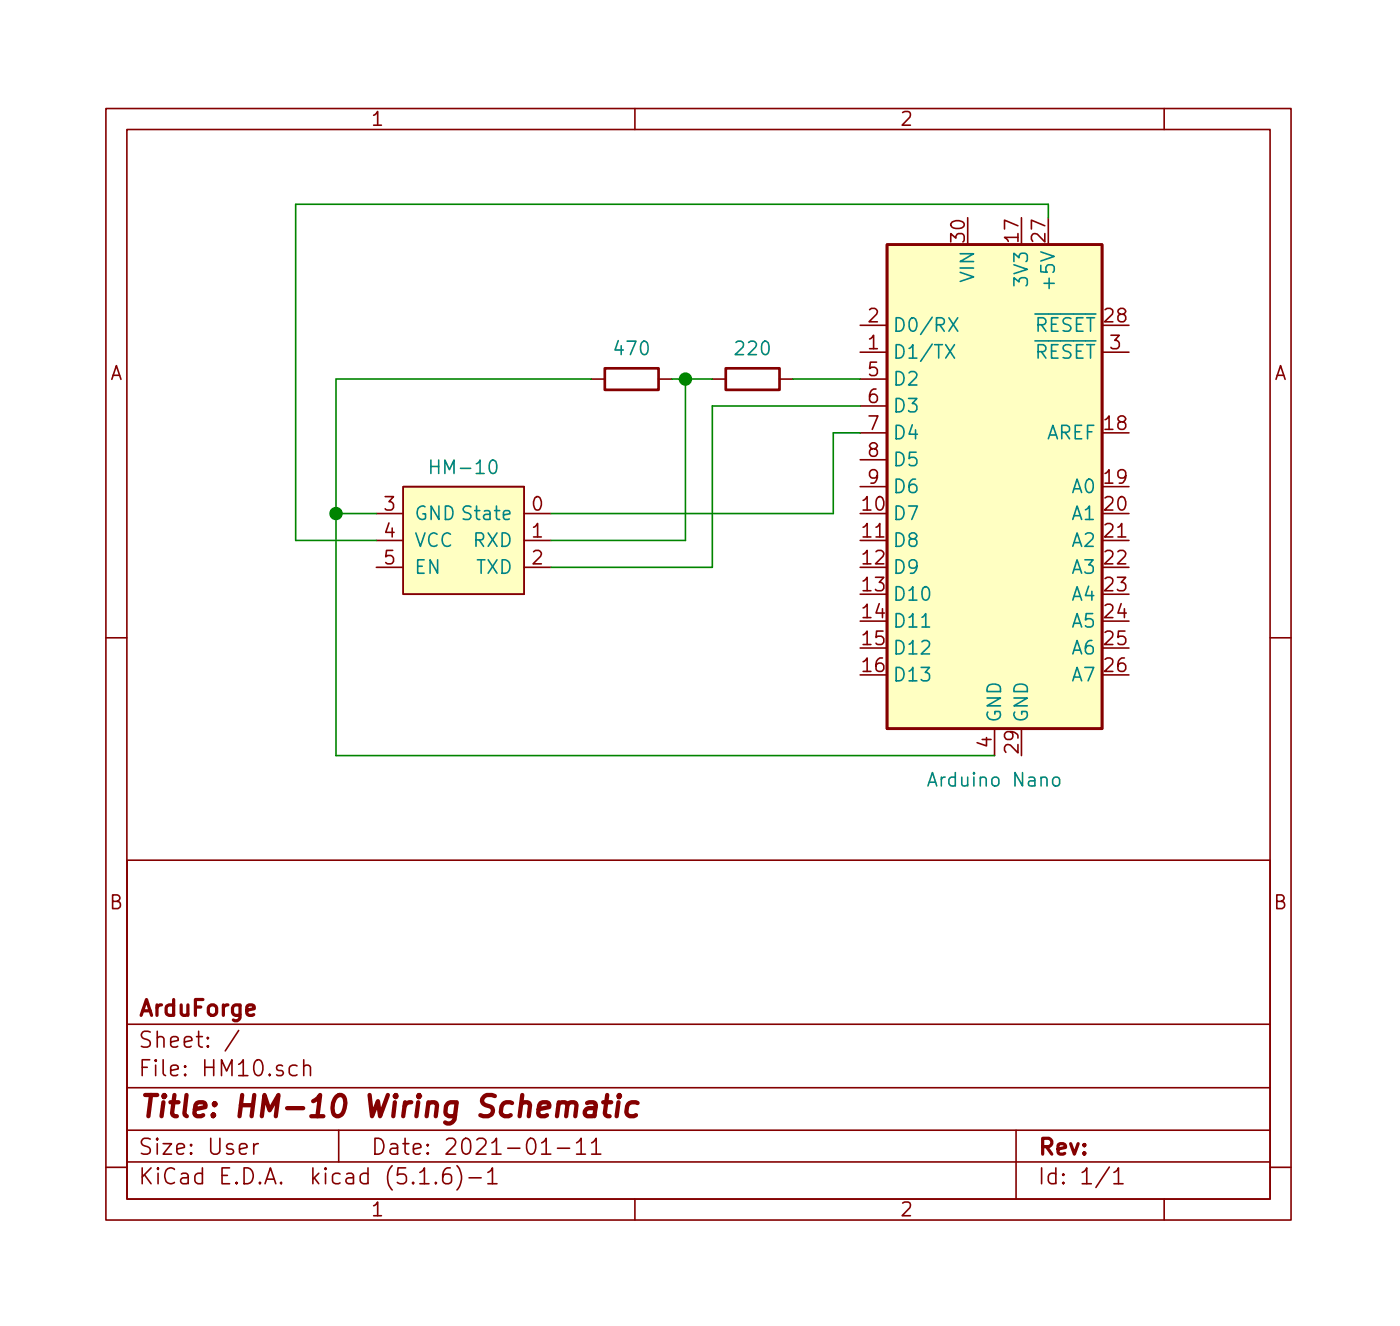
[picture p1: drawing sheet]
<svg xmlns="http://www.w3.org/2000/svg" width="132mm" height="125mm" viewBox="0 0 132 125" stroke-linecap="round" stroke-linejoin="round" font-family="sans-serif">
<g fill="none" stroke="#840000" stroke-width=".15">
<path d="M10 10.3h112v104.9h-112zM12 12.2h108v101h-108zM60 10.3v1.9M110 10.3v1.9M55.9 35.8h1.2M62.2 35.8h1.3M67.3 35.8h1.3M73.7 35.8h1.2M81.3 35.8h2.5M81.3 33.3h2.5M81.3 30.7h2.5M81.3 38.3h2.5"/>
<path d="M104.1 33.3h2.6M35.6 48.5h2.5M35.6 51h2.5M35.6 53.6h2.5M38.1 46h11.4v10.1h-11.4zM49.5 48.5h2.6M49.5 51h2.6M49.5 53.6h2.6M81.3 40.9h2.5M81.3 43.4h2.5M81.3 46h2.5M10 60.2h2"/>
<path d="M94 68.8v2.6M120 60.2h2M12 81.2h108v32h-108zM12 96.7h108M22.6 97.3l-1.3 2M10 110.3h2M12 109.7h108M12 106.7h108M12 102.7h108M24 108v1M24.4 108l-.3 .1-.1 .2M28.1 100.7a.48 .48 0 0 0-.8 .2v.4a.48 .48 0 0 0 .8 .2"/>
<path d="M28.7 100.7a.38 .38 0 0 1 .6 .1v.8M28.7 100.1v1.5M32 106.7v3M39.7 111.8h.8M41.2 111.7v.1l-.1-.1h.1v.1M42.5 110.3a.59 .59 0 0 0-.7 .6v.6l.1 .2a.49 .49 0 0 0 .7 0 .65 .65 0 0 0-.1-.8 .51 .51 0 0 0-.6 .1l-.1 .2M43.2 110.1a1.71 1.71 0 0 1 0 2.3M44.3 111.2h1.2M46.1 110.7l.3-.2 .1-.2v1.5M46.1 111.8h.9M51.2 107.9l.3-.2 .1-.2v1.5M51.2 109h.8"/>
<path d="M52.7 108.4h1.1M54.5 107.9l.4-.4v1.5M54.5 109h.8M55.9 107.9l.4-.4v1.5M55.9 109h.9M60 113.2v2M96 106.7v6.5M104.8 110.2l-1.2 2M105.3 110.7l.3-.2 .1-.2v1.5M105.3 111.8h.8M110 113.2v2M120 110.3h2"/>
</g>
<path d="M53.6 104.4a.47 .47 0 0 1 .5-.3 .47 .47 0 0 1 .4 .3l-.1 1M55.5 104.2l.2-.1 .5 .1 .1 .2-.1 1M56.3 104.6l-.2 .1h-.5a.4 .4 0 0 0-.3 .3 .4 .4 0 0 0 .2 .4h.5l.2-.1M57 104.1h.8M57.4 103.4l-.3 1.7 .1 .2 .4 .1M58.4 104.1l-.1 1.3M58.5 103.4l-.1 .1 .1 .1 .1-.1-.1-.1v.2M60.2 104.2a.68 .68 0 0 0-.9 .3l-.1 .5 .1 .3 .2 .1h.4l.2-.1" fill="none" stroke="#840000" stroke-width=".41"/>
<g fill="#ffffc2" stroke="#ffffc2" stroke-width=".09">
<path d="M38.1 46h11.4v10.1h-11.4z"/>
<path d="M83.8 23.1h20.3v45.7h-20.3z"/>
</g>
<path d="M57.1 34.8h5.1v2h-5.1zM68.6 34.8h5.1v2h-5.1zM83.8 23.1h20.3v45.7h-20.3z" fill="none" stroke="#840000" stroke-width=".25"/>
<path d="M89.4 32.6l.8 1.2M89.7 30l.8 1.3M90.2 32.6l-.8 1.2M90.5 30l-.8 1.3M99.6 73.4a.35 .35 0 0 1 .5 .2v.5a.35 .35 0 0 1-.6-.1v-.4z" fill="none" stroke="#008484" stroke-width=".15"/>
<path d="M55.9 35.8h-24.2v35.6h62.3M63.5 35.8h3.8M64.8 35.8v15.2h-12.7M74.9 35.8h6.4M81.3 38.3h-14v15.3h-15.2M99.1 20.6v-1.3h-71.2v31.7h7.7M31.7 48.5h3.9M81.3 40.9h-2.6v7.6h-26.6" fill="none" stroke="#008400" stroke-width=".15"/>
<g fill="#008400" stroke="#008400" stroke-width=".25">
<circle cx="31.8" cy="48.5" r=".51"/>
<circle cx="64.8" cy="35.8" r=".51"/>
</g>
<text font-size="2.8" fill="#840000" x="13" y="105.5">Title: HM-10 Wiring Schematic</text>
<g font-size="2.1" fill="#840000">
<text x="13" y="96">ArduForge</text>
<text x="13" y="101.7">File: HM10.sch</text>
<text x="13" y="99">Sheet: /</text>
<text x="13" y="111.9">KiCad E.D.A. kicad (5.1.6)-1</text>
<text x="13" y="109.1">Size: User</text>
<text x="35" y="109.1">Date: 2021-01-11</text>
<text x="98" y="109.1">Rev:</text>
<text x="98" y="111.9">Id: 1/1</text>
</g>
<g font-size="1.8" fill="#840000">
<text x="35" y="11.9">1</text>
<text x="85" y="11.9">2</text>
<text x="91.2" y="22.8" transform="rotate(-90 91.2 22.8)">30</text>
<text x="96.3" y="22.8" transform="rotate(-90 96.3 22.8)">17</text>
<text x="98.8" y="22.8" transform="rotate(-90 98.8 22.8)">27</text>
<text x="10.4" y="35.9">A</text>
<text x="82.1" y="33">1</text>
<text x="82.1" y="30.5">2</text>
<text x="82.1" y="35.5">5</text>
<text x="104.4" y="30.5">28</text>
<text x="104.9" y="33">3</text>
<text x="120.4" y="35.9">A</text>
<text x="82.1" y="38.1">6</text>
<text x="82.1" y="40.6">7</text>
<text x="104.4" y="40.6">18</text>
<text x="82.1" y="43.2">8</text>
<text x="82.1" y="45.7">9</text>
<text x="104.4" y="45.7">19</text>
<text x="36.3" y="48.2">3</text>
<text x="36.3" y="50.8">4</text>
<text x="36.3" y="53.3">5</text>
<text x="50.3" y="48.2">0</text>
<text x="50.3" y="50.8">1</text>
<text x="50.3" y="53.3">2</text>
<text x="81.6" y="48.2">10</text>
<text x="81.6" y="50.8">11</text>
<text x="81.6" y="53.3">12</text>
<text x="104.4" y="48.2">20</text>
<text x="104.4" y="50.8">21</text>
<text x="104.4" y="53.3">22</text>
<text x="81.6" y="55.9">13</text>
<text x="81.6" y="58.4">14</text>
<text x="104.4" y="55.9">23</text>
<text x="104.4" y="58.4">24</text>
<text x="81.6" y="60.9">15</text>
<text x="81.6" y="63.5">16</text>
<text x="104.4" y="60.9">25</text>
<text x="104.4" y="63.5">26</text>
<text x="93.7" y="70.6" transform="rotate(-90 93.7 70.6)">4</text>
<text x="96.3" y="71.1" transform="rotate(-90 96.3 71.1)">29</text>
<text x="10.4" y="85.9">B</text>
<text x="120.4" y="85.9">B</text>
<text x="35" y="114.9">1</text>
<text x="85" y="114.9">2</text>
</g>
<g font-size="1.8" fill="#008484">
<text x="92.1" y="26.6" transform="rotate(-90 92.1 26.6)">VIN</text>
<text x="97.2" y="26.8" transform="rotate(-90 97.2 26.8)">3V3</text>
<text x="99.7" y="26.8" transform="rotate(-90 99.7 26.8)">+5V</text>
<text x="58.2" y="33.6">470</text>
<text x="69.6" y="33.6">220</text>
<text x="84.3" y="33.9">D1/TX</text>
<text x="84.3" y="31.4">D0/RX</text>
<text x="97.7" y="31.4">RESET</text>
<text x="97.7" y="33.9">RESET</text>
<text x="84.3" y="36.4">D2</text>
<text x="84.3" y="39">D3</text>
<text x="84.3" y="41.5">D4</text>
<text x="98.8" y="41.5">AREF</text>
<text x="41.2" y="44.8">HM-10</text>
<text x="84.3" y="44.1">D5</text>
<text x="84.3" y="46.6">D6</text>
<text x="101.4" y="46.6">A0</text>
<text x="39.1" y="49.1">GND State</text>
<text x="39.1" y="51.7">VCC</text>
<text x="44.8" y="51.7">RXD</text>
<text x="84.3" y="49.1">D7</text>
<text x="84.3" y="51.7">D8</text>
<text x="101.4" y="49.1">A1</text>
<text x="101.4" y="51.7">A2</text>
<text x="39.1" y="54.2">EN</text>
<text x="45" y="54.2">TXD</text>
<text x="84.3" y="54.2">D9</text>
<text x="84.3" y="56.8">D10</text>
<text x="84.3" y="59.3">D11</text>
<text x="101.4" y="54.2">A3</text>
<text x="101.4" y="56.8">A4</text>
<text x="101.4" y="59.3">A5</text>
<text x="84.3" y="61.8">D12</text>
<text x="84.3" y="64.4">D13</text>
<text x="101.4" y="61.8">A6</text>
<text x="101.4" y="64.4">A7</text>
<text x="94.6" y="68.3" transform="rotate(-90 94.6 68.3)">GND</text>
<text x="97.2" y="68.3" transform="rotate(-90 97.2 68.3)">GND</text>
<text x="88.1" y="74.3">Arduino Nano</text>
</g>
</svg>
